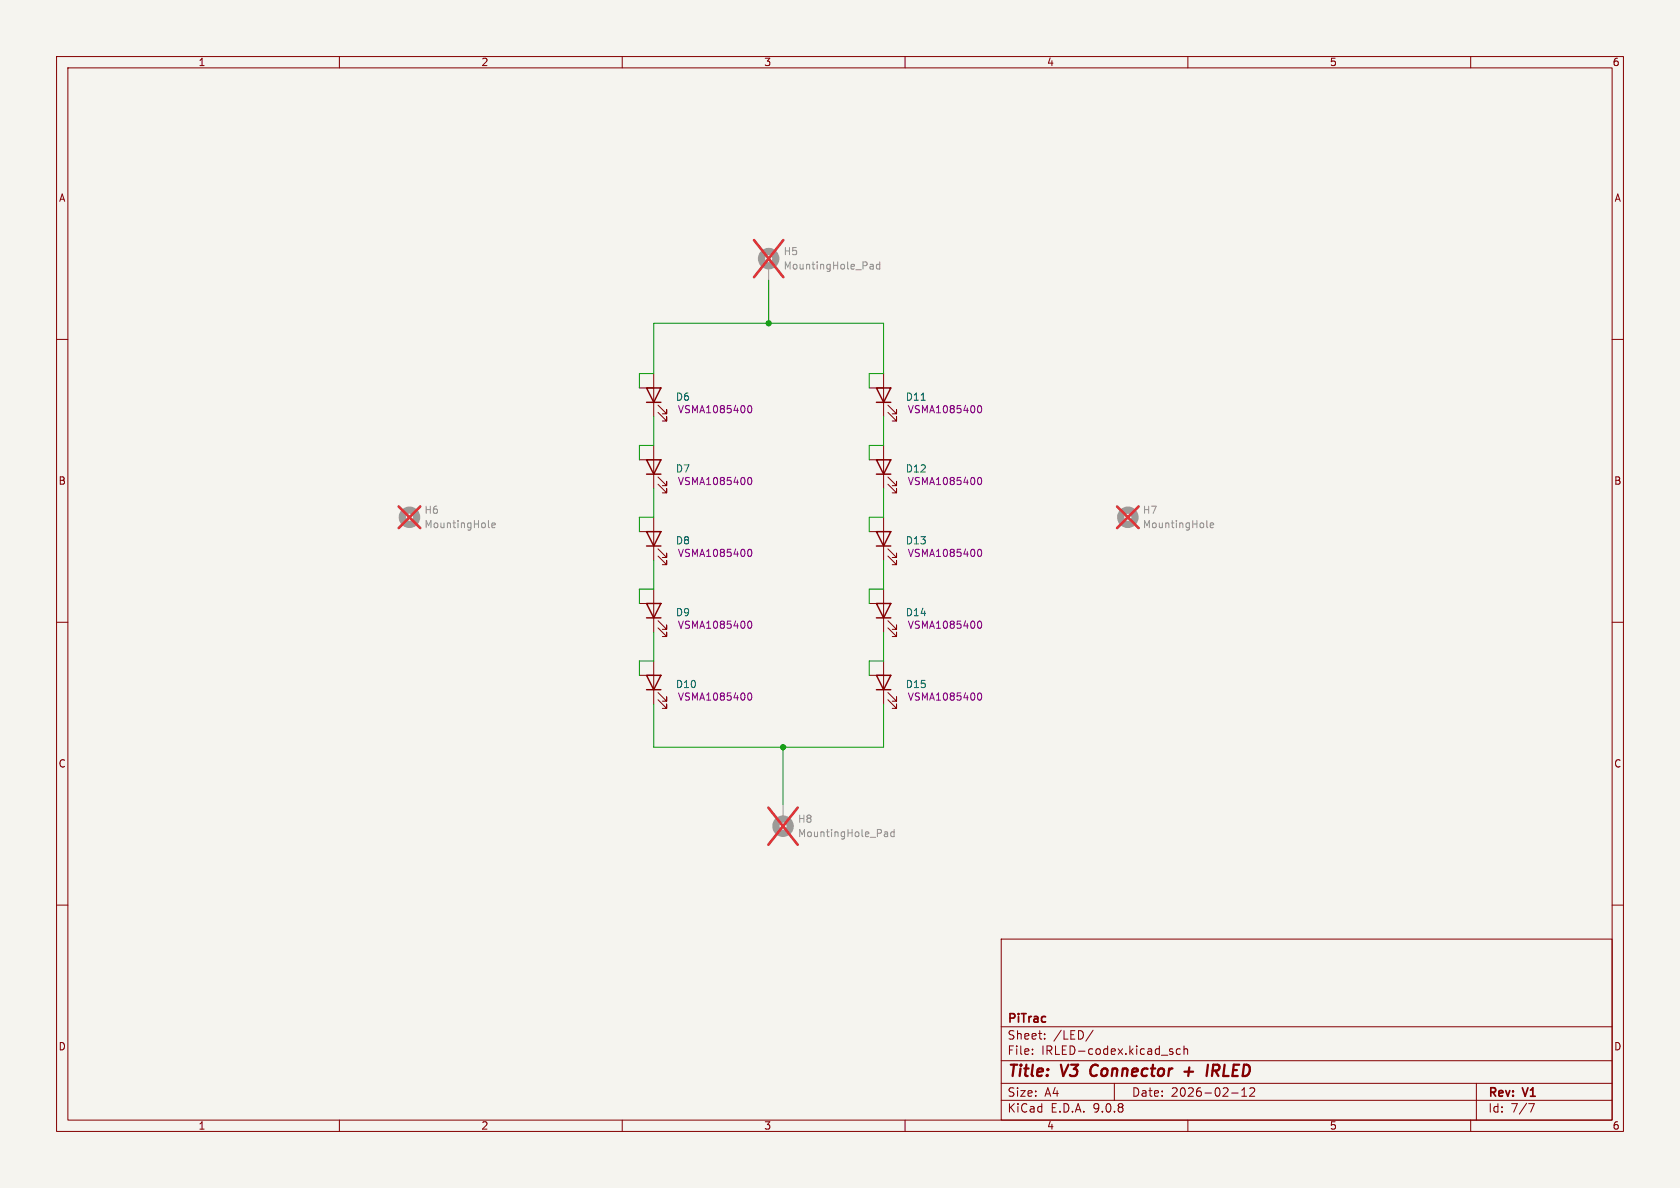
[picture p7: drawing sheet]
(kicad_sch
 (version 20250114)
 (generator "eeschema")
 (generator_version "9.0")
 (paper "A4")
 (title_block
  (title "V3 Connector + IRLED")
  (date "2026-02-12")
  (rev "V1")
  (company "PiTrac"))
 (lib_symbols
  (symbol "Pi Connector Parts-codex:VSMA1085400"
   (pin_numbers (hide yes))
   (pin_names
    (offset 1.016) (hide yes)) (exclude_from_sim no) (in_bom yes) (on_board yes)
   (property "Reference" "D" (at -0.3174 -3.81 90) (effects (font (size 1.27 1.27)) (justify right)))
   (property "Value" "VSMA1085400" (at -2.8574 -3.81 90) (effects (font (size 1.27 1.27)) (justify right)))
   (property "Footprint" "Pi Connector Parts-codex:VSMA1085400-codex" (at 0 0 0) (effects (font (size 1.27 1.27)) (hide yes)))
   (property "Datasheet" "https://www.vishay.com/docs/80294/vsma1085400.pdf" (at 0 0 0) (effects (font (size 1.27 1.27)) (hide yes)))
   (property "Description" "Light emitting diode" (at 0 0 0) (effects (font (size 1.27 1.27)) (hide yes)))
   (property "Sim.Pins" "1=K 2=A" (at 0 0 0) (effects (font (size 1.27 1.27)) (hide yes)))
   (symbol "VSMA1085400_0_1"
    (polyline (pts (xy -3.048 -0.762) (xy -4.572 -2.286) (xy -3.81 -2.286) (xy -4.572 -2.286) (xy -4.572 -1.524)) (stroke (width 0) (type default)) (fill (type none)))
    (polyline (pts (xy -1.778 -0.762) (xy -3.302 -2.286) (xy -2.54 -2.286) (xy -3.302 -2.286) (xy -3.302 -1.524)) (stroke (width 0) (type default)) (fill (type none)))
    (polyline (pts (xy -1.27 0) (xy 1.27 0)) (stroke (width 0) (type default)) (fill (type none)))
    (polyline (pts (xy -1.27 -1.27) (xy -1.27 1.27)) (stroke (width 0.254) (type default)) (fill (type none)))
    (polyline (pts (xy 1.27 -1.27) (xy 1.27 1.27) (xy -1.27 0) (xy 1.27 -1.27)) (stroke (width 0.254) (type default)) (fill (type none))))
   (symbol "VSMA1085400_1_0"
    (pin passive line (at 1.27 2.54 270) (length 2.54) (name "A" (effects (font (size 1.27 1.27)))) (number "3" (effects (font (size 1.27 1.27))))))
   (symbol "VSMA1085400_1_1"
    (pin passive line (at -3.81 0 0) (length 2.54) (name "K" (effects (font (size 1.27 1.27)))) (number "1" (effects (font (size 1.27 1.27)))))
    (pin passive line (at 3.81 0 180) (length 2.54) (name "A" (effects (font (size 1.27 1.27)))) (number "2" (effects (font (size 1.27 1.27))))))
   (embedded_fonts no))
  (symbol "Mechanical:MountingHole"
   (pin_names
    (offset 1.016)) (exclude_from_sim no) (in_bom no) (on_board yes)
   (property "Reference" "H" (at 0 5.08 0) (effects (font (size 1.27 1.27))))
   (property "Value" "MountingHole" (at 0 3.175 0) (effects (font (size 1.27 1.27))))
   (property "Footprint" "" (at 0 0 0) (effects (font (size 1.27 1.27)) (hide yes)))
   (property "Datasheet" "~" (at 0 0 0) (effects (font (size 1.27 1.27)) (hide yes)))
   (property "Description" "Mounting Hole without connection" (at 0 0 0) (effects (font (size 1.27 1.27)) (hide yes)))
   (symbol "MountingHole_0_1"
    (circle (center 0 0) (radius 1.27) (stroke (width 1.27) (type default)) (fill (type none))))
   (embedded_fonts no))
  (symbol "Mechanical:MountingHole_Pad"
   (pin_numbers (hide yes))
   (pin_names
    (offset 1.016) (hide yes)) (exclude_from_sim no) (in_bom no) (on_board yes)
   (property "Reference" "H" (at 0 6.35 0) (effects (font (size 1.27 1.27))))
   (property "Value" "MountingHole_Pad" (at 0 4.445 0) (effects (font (size 1.27 1.27))))
   (property "Footprint" "" (at 0 0 0) (effects (font (size 1.27 1.27)) (hide yes)))
   (property "Datasheet" "~" (at 0 0 0) (effects (font (size 1.27 1.27)) (hide yes)))
   (property "Description" "Mounting Hole with connection" (at 0 0 0) (effects (font (size 1.27 1.27)) (hide yes)))
   (symbol "MountingHole_Pad_0_1"
    (circle (center 0 1.27) (radius 1.27) (stroke (width 1.27) (type default)) (fill (type none))))
   (symbol "MountingHole_Pad_1_1"
    (pin input line (at 0 -2.54 90) (length 2.54) (name "1" (effects (font (size 1.27 1.27)))) (number "1" (effects (font (size 1.27 1.27))))))
   (embedded_fonts no)))
 (junction
  (at 135.89 57.15)
  (diameter 0)
  (color 0 0 0 0))
 (junction
  (at 138.43 132.08)
  (diameter 0)
  (color 0 0 0 0))
 (wire
  (pts (xy 156.21 86.36) (xy 156.21 91.44))
  (stroke (width 0) (type default)))
 (wire
  (pts (xy 115.57 111.76) (xy 115.57 116.84))
  (stroke (width 0) (type default)))
 (wire
  (pts (xy 115.57 86.36) (xy 115.57 91.44))
  (stroke (width 0) (type default)))
 (wire
  (pts (xy 156.21 99.06) (xy 156.21 104.14))
  (stroke (width 0) (type default)))
 (wire
  (pts (xy 138.43 132.08) (xy 138.43 142.24))
  (stroke (width 0) (type default)))
 (wire
  (pts (xy 135.89 57.15) (xy 156.21 57.15))
  (stroke (width 0) (type default)))
 (wire
  (pts (xy 115.57 132.08) (xy 138.43 132.08))
  (stroke (width 0) (type default)))
 (wire
  (pts (xy 156.21 111.76) (xy 156.21 116.84))
  (stroke (width 0) (type default)))
 (wire
  (pts (xy 156.21 73.66) (xy 156.21 78.74))
  (stroke (width 0) (type default)))
 (wire
  (pts (xy 156.21 57.15) (xy 156.21 66.04))
  (stroke (width 0) (type default)))
 (wire
  (pts (xy 135.89 49.53) (xy 135.89 57.15))
  (stroke (width 0) (type default)))
 (wire
  (pts (xy 156.21 132.08) (xy 156.21 124.46))
  (stroke (width 0) (type default)))
 (wire
  (pts (xy 115.57 99.06) (xy 115.57 104.14))
  (stroke (width 0) (type default)))
 (wire
  (pts (xy 115.57 57.15) (xy 135.89 57.15))
  (stroke (width 0) (type default)))
 (wire
  (pts (xy 115.57 124.46) (xy 115.57 132.08))
  (stroke (width 0) (type default)))
 (wire
  (pts (xy 115.57 57.15) (xy 115.57 66.04))
  (stroke (width 0) (type default)))
 (wire
  (pts (xy 138.43 132.08) (xy 156.21 132.08))
  (stroke (width 0) (type default)))
 (wire
  (pts (xy 115.57 73.66) (xy 115.57 78.74))
  (stroke (width 0) (type default)))
 (symbol
  (lib_id "Pi Connector Parts-codex:VSMA1085400")
  (at 115.57 120.65 90)
  (unit 1)
  (exclude_from_sim no)
  (in_bom yes)
  (on_board yes)
  (dnp no)
  (property "Reference" "D10" (at 119.38 120.9674 90) (effects (font (size 1.27 1.27)) (justify right)))
  (property "Value" "VSMA1085400" (at 119.38 123.5074 90) (effects (font (size 1.27 1.27)) (justify right) (hide yes)))
  (property "Footprint" "Pi Connector Parts-codex:VSMA1085400-codex" (at 115.57 120.65 0) (effects (font (size 1.27 1.27)) (hide yes)))
  (property "Datasheet" "https://www.vishay.com/docs/80294/vsma1085400.pdf" (at 115.57 120.65 0) (effects (font (size 1.27 1.27)) (hide yes)))
  (property "Description" "Light emitting diode" (at 115.57 120.65 0) (effects (font (size 1.27 1.27)) (hide yes)))
  (property "Sim.Pins" "1=K 2=A" (at 115.57 120.65 0) (effects (font (size 1.27 1.27)) (hide yes)))
  (property "Part Number" "VSMA1085400" (at 126.492 123.19 90) (effects (font (size 1.27 1.27))))
  (property "Manufacturer" "Vishay Semiconductor Opto Division" (at 115.57 120.65 90) (effects (font (size 1.27 1.27)) (hide yes)))
  (pin "1")
  (pin "2")
  (pin "3"))
 (symbol
  (lib_id "Pi Connector Parts-codex:VSMA1085400")
  (at 156.21 69.85 90)
  (unit 1)
  (exclude_from_sim no)
  (in_bom yes)
  (on_board yes)
  (dnp no)
  (property "Reference" "D11" (at 160.02 70.1674 90) (effects (font (size 1.27 1.27)) (justify right)))
  (property "Value" "VSMA1085400" (at 160.02 72.7074 90) (effects (font (size 1.27 1.27)) (justify right) (hide yes)))
  (property "Footprint" "Pi Connector Parts-codex:VSMA1085400-codex" (at 156.21 69.85 0) (effects (font (size 1.27 1.27)) (hide yes)))
  (property "Datasheet" "https://www.vishay.com/docs/80294/vsma1085400.pdf" (at 156.21 69.85 0) (effects (font (size 1.27 1.27)) (hide yes)))
  (property "Description" "Light emitting diode" (at 156.21 69.85 0) (effects (font (size 1.27 1.27)) (hide yes)))
  (property "Sim.Pins" "1=K 2=A" (at 156.21 69.85 0) (effects (font (size 1.27 1.27)) (hide yes)))
  (property "Part Number" "VSMA1085400" (at 167.132 72.39 90) (effects (font (size 1.27 1.27))))
  (property "Manufacturer" "Vishay Semiconductor Opto Division" (at 156.21 69.85 90) (effects (font (size 1.27 1.27)) (hide yes)))
  (pin "1")
  (pin "2")
  (pin "3"))
 (symbol
  (lib_id "Mechanical:MountingHole")
  (at 72.39 91.44 0)
  (unit 1)
  (exclude_from_sim no)
  (in_bom no)
  (on_board yes)
  (dnp yes)
  (fields_autoplaced yes)
  (property "Reference" "H6" (at 74.93 90.1699 0) (effects (font (size 1.27 1.27)) (justify left)))
  (property "Value" "MountingHole" (at 74.93 92.7099 0) (effects (font (size 1.27 1.27)) (justify left)))
  (property "Footprint" "MountingHole:MountingHole_3.2mm_M3" (at 72.39 91.44 0) (effects (font (size 1.27 1.27)) (hide yes)))
  (property "Datasheet" "~" (at 72.39 91.44 0) (effects (font (size 1.27 1.27)) (hide yes)))
  (property "Description" "Mounting Hole without connection" (at 72.39 91.44 0) (effects (font (size 1.27 1.27)) (hide yes)))
  (property "Manufacutrer" "" (at 72.39 91.44 0) (effects (font (size 1.27 1.27)) (hide yes))))
 (symbol
  (lib_id "Mechanical:MountingHole")
  (at 199.39 91.44 0)
  (unit 1)
  (exclude_from_sim no)
  (in_bom no)
  (on_board yes)
  (dnp yes)
  (fields_autoplaced yes)
  (property "Reference" "H7" (at 201.93 90.1699 0) (effects (font (size 1.27 1.27)) (justify left)))
  (property "Value" "MountingHole" (at 201.93 92.7099 0) (effects (font (size 1.27 1.27)) (justify left)))
  (property "Footprint" "MountingHole:MountingHole_3.2mm_M3" (at 199.39 91.44 0) (effects (font (size 1.27 1.27)) (hide yes)))
  (property "Datasheet" "~" (at 199.39 91.44 0) (effects (font (size 1.27 1.27)) (hide yes)))
  (property "Description" "Mounting Hole without connection" (at 199.39 91.44 0) (effects (font (size 1.27 1.27)) (hide yes)))
  (property "Manufacutrer" "" (at 199.39 91.44 0) (effects (font (size 1.27 1.27)) (hide yes))))
 (symbol
  (lib_id "Pi Connector Parts-codex:VSMA1085400")
  (at 156.21 120.65 90)
  (unit 1)
  (exclude_from_sim no)
  (in_bom yes)
  (on_board yes)
  (dnp no)
  (property "Reference" "D15" (at 160.02 120.9674 90) (effects (font (size 1.27 1.27)) (justify right)))
  (property "Value" "VSMA1085400" (at 160.02 123.5074 90) (effects (font (size 1.27 1.27)) (justify right) (hide yes)))
  (property "Footprint" "Pi Connector Parts-codex:VSMA1085400-codex" (at 156.21 120.65 0) (effects (font (size 1.27 1.27)) (hide yes)))
  (property "Datasheet" "https://www.vishay.com/docs/80294/vsma1085400.pdf" (at 156.21 120.65 0) (effects (font (size 1.27 1.27)) (hide yes)))
  (property "Description" "Light emitting diode" (at 156.21 120.65 0) (effects (font (size 1.27 1.27)) (hide yes)))
  (property "Sim.Pins" "1=K 2=A" (at 156.21 120.65 0) (effects (font (size 1.27 1.27)) (hide yes)))
  (property "Part Number" "VSMA1085400" (at 167.132 123.19 90) (effects (font (size 1.27 1.27))))
  (property "Manufacturer" "Vishay Semiconductor Opto Division" (at 156.21 120.65 90) (effects (font (size 1.27 1.27)) (hide yes)))
  (pin "1")
  (pin "2")
  (pin "3"))
 (symbol
  (lib_id "Pi Connector Parts-codex:VSMA1085400")
  (at 115.57 69.85 90)
  (unit 1)
  (exclude_from_sim no)
  (in_bom yes)
  (on_board yes)
  (dnp no)
  (property "Reference" "D6" (at 119.38 70.1674 90) (effects (font (size 1.27 1.27)) (justify right)))
  (property "Value" "VSMA1085400" (at 119.38 72.7074 90) (effects (font (size 1.27 1.27)) (justify right) (hide yes)))
  (property "Footprint" "Pi Connector Parts-codex:VSMA1085400-codex" (at 115.57 69.85 0) (effects (font (size 1.27 1.27)) (hide yes)))
  (property "Datasheet" "https://www.vishay.com/docs/80294/vsma1085400.pdf" (at 115.57 69.85 0) (effects (font (size 1.27 1.27)) (hide yes)))
  (property "Description" "Light emitting diode" (at 115.57 69.85 0) (effects (font (size 1.27 1.27)) (hide yes)))
  (property "Sim.Pins" "1=K 2=A" (at 115.57 69.85 0) (effects (font (size 1.27 1.27)) (hide yes)))
  (property "Part Number" "VSMA1085400" (at 126.492 72.39 90) (effects (font (size 1.27 1.27))))
  (property "Manufacturer" "Vishay Semiconductor Opto Division" (at 115.57 69.85 90) (effects (font (size 1.27 1.27)) (hide yes)))
  (pin "1")
  (pin "2")
  (pin "3"))
 (symbol
  (lib_id "Mechanical:MountingHole_Pad")
  (at 135.89 46.99 0)
  (unit 1)
  (exclude_from_sim no)
  (in_bom no)
  (on_board yes)
  (dnp yes)
  (fields_autoplaced yes)
  (property "Reference" "H5" (at 138.43 44.4499 0) (effects (font (size 1.27 1.27)) (justify left)))
  (property "Value" "MountingHole_Pad" (at 138.43 46.9899 0) (effects (font (size 1.27 1.27)) (justify left)))
  (property "Footprint" "MountingHole:MountingHole_2.2mm_M2_Pad" (at 135.89 46.99 0) (effects (font (size 1.27 1.27)) (hide yes)))
  (property "Datasheet" "~" (at 135.89 46.99 0) (effects (font (size 1.27 1.27)) (hide yes)))
  (property "Description" "Mounting Hole with connection" (at 135.89 46.99 0) (effects (font (size 1.27 1.27)) (hide yes)))
  (property "Manufacutrer" "" (at 135.89 46.99 0) (effects (font (size 1.27 1.27)) (hide yes)))
  (pin "1"))
 (symbol
  (lib_id "Pi Connector Parts-codex:VSMA1085400")
  (at 156.21 107.95 90)
  (unit 1)
  (exclude_from_sim no)
  (in_bom yes)
  (on_board yes)
  (dnp no)
  (property "Reference" "D14" (at 160.02 108.2674 90) (effects (font (size 1.27 1.27)) (justify right)))
  (property "Value" "VSMA1085400" (at 160.02 110.8074 90) (effects (font (size 1.27 1.27)) (justify right) (hide yes)))
  (property "Footprint" "Pi Connector Parts-codex:VSMA1085400-codex" (at 156.21 107.95 0) (effects (font (size 1.27 1.27)) (hide yes)))
  (property "Datasheet" "https://www.vishay.com/docs/80294/vsma1085400.pdf" (at 156.21 107.95 0) (effects (font (size 1.27 1.27)) (hide yes)))
  (property "Description" "Light emitting diode" (at 156.21 107.95 0) (effects (font (size 1.27 1.27)) (hide yes)))
  (property "Sim.Pins" "1=K 2=A" (at 156.21 107.95 0) (effects (font (size 1.27 1.27)) (hide yes)))
  (property "Part Number" "VSMA1085400" (at 167.132 110.49 90) (effects (font (size 1.27 1.27))))
  (property "Manufacturer" "Vishay Semiconductor Opto Division" (at 156.21 107.95 90) (effects (font (size 1.27 1.27)) (hide yes)))
  (pin "1")
  (pin "2")
  (pin "3"))
 (symbol
  (lib_id "Pi Connector Parts-codex:VSMA1085400")
  (at 115.57 107.95 90)
  (unit 1)
  (exclude_from_sim no)
  (in_bom yes)
  (on_board yes)
  (dnp no)
  (property "Reference" "D9" (at 119.38 108.2674 90) (effects (font (size 1.27 1.27)) (justify right)))
  (property "Value" "VSMA1085400" (at 119.38 110.8074 90) (effects (font (size 1.27 1.27)) (justify right) (hide yes)))
  (property "Footprint" "Pi Connector Parts-codex:VSMA1085400-codex" (at 115.57 107.95 0) (effects (font (size 1.27 1.27)) (hide yes)))
  (property "Datasheet" "https://www.vishay.com/docs/80294/vsma1085400.pdf" (at 115.57 107.95 0) (effects (font (size 1.27 1.27)) (hide yes)))
  (property "Description" "Light emitting diode" (at 115.57 107.95 0) (effects (font (size 1.27 1.27)) (hide yes)))
  (property "Sim.Pins" "1=K 2=A" (at 115.57 107.95 0) (effects (font (size 1.27 1.27)) (hide yes)))
  (property "Part Number" "VSMA1085400" (at 126.492 110.49 90) (effects (font (size 1.27 1.27))))
  (property "Manufacturer" "Vishay Semiconductor Opto Division" (at 115.57 107.95 90) (effects (font (size 1.27 1.27)) (hide yes)))
  (pin "1")
  (pin "2")
  (pin "3"))
 (symbol
  (lib_id "Pi Connector Parts-codex:VSMA1085400")
  (at 156.21 95.25 90)
  (unit 1)
  (exclude_from_sim no)
  (in_bom yes)
  (on_board yes)
  (dnp no)
  (property "Reference" "D13" (at 160.02 95.5674 90) (effects (font (size 1.27 1.27)) (justify right)))
  (property "Value" "VSMA1085400" (at 160.02 98.1074 90) (effects (font (size 1.27 1.27)) (justify right) (hide yes)))
  (property "Footprint" "Pi Connector Parts-codex:VSMA1085400-codex" (at 156.21 95.25 0) (effects (font (size 1.27 1.27)) (hide yes)))
  (property "Datasheet" "https://www.vishay.com/docs/80294/vsma1085400.pdf" (at 156.21 95.25 0) (effects (font (size 1.27 1.27)) (hide yes)))
  (property "Description" "Light emitting diode" (at 156.21 95.25 0) (effects (font (size 1.27 1.27)) (hide yes)))
  (property "Sim.Pins" "1=K 2=A" (at 156.21 95.25 0) (effects (font (size 1.27 1.27)) (hide yes)))
  (property "Part Number" "VSMA1085400" (at 167.132 97.79 90) (effects (font (size 1.27 1.27))))
  (property "Manufacturer" "Vishay Semiconductor Opto Division" (at 156.21 95.25 90) (effects (font (size 1.27 1.27)) (hide yes)))
  (pin "1")
  (pin "2")
  (pin "3"))
 (symbol
  (lib_id "Pi Connector Parts-codex:VSMA1085400")
  (at 115.57 95.25 90)
  (unit 1)
  (exclude_from_sim no)
  (in_bom yes)
  (on_board yes)
  (dnp no)
  (property "Reference" "D8" (at 119.38 95.5674 90) (effects (font (size 1.27 1.27)) (justify right)))
  (property "Value" "VSMA1085400" (at 119.38 98.1074 90) (effects (font (size 1.27 1.27)) (justify right) (hide yes)))
  (property "Footprint" "Pi Connector Parts-codex:VSMA1085400-codex" (at 115.57 95.25 0) (effects (font (size 1.27 1.27)) (hide yes)))
  (property "Datasheet" "https://www.vishay.com/docs/80294/vsma1085400.pdf" (at 115.57 95.25 0) (effects (font (size 1.27 1.27)) (hide yes)))
  (property "Description" "Light emitting diode" (at 115.57 95.25 0) (effects (font (size 1.27 1.27)) (hide yes)))
  (property "Sim.Pins" "1=K 2=A" (at 115.57 95.25 0) (effects (font (size 1.27 1.27)) (hide yes)))
  (property "Part Number" "VSMA1085400" (at 126.492 97.79 90) (effects (font (size 1.27 1.27))))
  (property "Manufacturer" "Vishay Semiconductor Opto Division" (at 115.57 95.25 90) (effects (font (size 1.27 1.27)) (hide yes)))
  (pin "1")
  (pin "2")
  (pin "3"))
 (symbol
  (lib_id "Mechanical:MountingHole_Pad")
  (at 138.43 144.78 180)
  (unit 1)
  (exclude_from_sim no)
  (in_bom no)
  (on_board yes)
  (dnp yes)
  (fields_autoplaced yes)
  (property "Reference" "H8" (at 140.97 144.7799 0) (effects (font (size 1.27 1.27)) (justify right)))
  (property "Value" "MountingHole_Pad" (at 140.97 147.3199 0) (effects (font (size 1.27 1.27)) (justify right)))
  (property "Footprint" "MountingHole:MountingHole_2.2mm_M2_Pad" (at 138.43 144.78 0) (effects (font (size 1.27 1.27)) (hide yes)))
  (property "Datasheet" "~" (at 138.43 144.78 0) (effects (font (size 1.27 1.27)) (hide yes)))
  (property "Description" "Mounting Hole with connection" (at 138.43 144.78 0) (effects (font (size 1.27 1.27)) (hide yes)))
  (property "Manufacutrer" "" (at 138.43 144.78 0) (effects (font (size 1.27 1.27)) (hide yes)))
  (pin "1"))
 (symbol
  (lib_id "Pi Connector Parts-codex:VSMA1085400")
  (at 115.57 82.55 90)
  (unit 1)
  (exclude_from_sim no)
  (in_bom yes)
  (on_board yes)
  (dnp no)
  (property "Reference" "D7" (at 119.38 82.8674 90) (effects (font (size 1.27 1.27)) (justify right)))
  (property "Value" "VSMA1085400" (at 119.38 85.4074 90) (effects (font (size 1.27 1.27)) (justify right) (hide yes)))
  (property "Footprint" "Pi Connector Parts-codex:VSMA1085400-codex" (at 115.57 82.55 0) (effects (font (size 1.27 1.27)) (hide yes)))
  (property "Datasheet" "https://www.vishay.com/docs/80294/vsma1085400.pdf" (at 115.57 82.55 0) (effects (font (size 1.27 1.27)) (hide yes)))
  (property "Description" "Light emitting diode" (at 115.57 82.55 0) (effects (font (size 1.27 1.27)) (hide yes)))
  (property "Sim.Pins" "1=K 2=A" (at 115.57 82.55 0) (effects (font (size 1.27 1.27)) (hide yes)))
  (property "Part Number" "VSMA1085400" (at 126.492 85.09 90) (effects (font (size 1.27 1.27))))
  (property "Manufacturer" "Vishay Semiconductor Opto Division" (at 115.57 82.55 90) (effects (font (size 1.27 1.27)) (hide yes)))
  (pin "1")
  (pin "2")
  (pin "3"))
 (symbol
  (lib_id "Pi Connector Parts-codex:VSMA1085400")
  (at 156.21 82.55 90)
  (unit 1)
  (exclude_from_sim no)
  (in_bom yes)
  (on_board yes)
  (dnp no)
  (property "Reference" "D12" (at 160.02 82.8674 90) (effects (font (size 1.27 1.27)) (justify right)))
  (property "Value" "VSMA1085400" (at 160.02 85.4074 90) (effects (font (size 1.27 1.27)) (justify right) (hide yes)))
  (property "Footprint" "Pi Connector Parts-codex:VSMA1085400-codex" (at 156.21 82.55 0) (effects (font (size 1.27 1.27)) (hide yes)))
  (property "Datasheet" "https://www.vishay.com/docs/80294/vsma1085400.pdf" (at 156.21 82.55 0) (effects (font (size 1.27 1.27)) (hide yes)))
  (property "Description" "Light emitting diode" (at 156.21 82.55 0) (effects (font (size 1.27 1.27)) (hide yes)))
  (property "Sim.Pins" "1=K 2=A" (at 156.21 82.55 0) (effects (font (size 1.27 1.27)) (hide yes)))
  (property "Part Number" "VSMA1085400" (at 167.132 85.09 90) (effects (font (size 1.27 1.27))))
  (property "Manufacturer" "Vishay Semiconductor Opto Division" (at 156.21 82.55 90) (effects (font (size 1.27 1.27)) (hide yes)))
  (pin "1")
  (pin "2")
  (pin "3"))
 (wire (pts (xy 113.03 119.38) (xy 113.03 116.84)) (stroke (width 0) (type default)))
 (wire (pts (xy 113.03 116.84) (xy 115.57 116.84)) (stroke (width 0) (type default)))
 (wire (pts (xy 153.67 68.58) (xy 153.67 66.04)) (stroke (width 0) (type default)))
 (wire (pts (xy 153.67 66.04) (xy 156.21 66.04)) (stroke (width 0) (type default)))
 (wire (pts (xy 153.67 119.38) (xy 153.67 116.84)) (stroke (width 0) (type default)))
 (wire (pts (xy 153.67 116.84) (xy 156.21 116.84)) (stroke (width 0) (type default)))
 (wire (pts (xy 113.03 68.58) (xy 113.03 66.04)) (stroke (width 0) (type default)))
 (wire (pts (xy 113.03 66.04) (xy 115.57 66.04)) (stroke (width 0) (type default)))
 (wire (pts (xy 153.67 106.68) (xy 153.67 104.14)) (stroke (width 0) (type default)))
 (wire (pts (xy 153.67 104.14) (xy 156.21 104.14)) (stroke (width 0) (type default)))
 (wire (pts (xy 113.03 106.68) (xy 113.03 104.14)) (stroke (width 0) (type default)))
 (wire (pts (xy 113.03 104.14) (xy 115.57 104.14)) (stroke (width 0) (type default)))
 (wire (pts (xy 153.67 93.98) (xy 153.67 91.44)) (stroke (width 0) (type default)))
 (wire (pts (xy 153.67 91.44) (xy 156.21 91.44)) (stroke (width 0) (type default)))
 (wire (pts (xy 113.03 93.98) (xy 113.03 91.44)) (stroke (width 0) (type default)))
 (wire (pts (xy 113.03 91.44) (xy 115.57 91.44)) (stroke (width 0) (type default)))
 (wire (pts (xy 113.03 81.28) (xy 113.03 78.74)) (stroke (width 0) (type default)))
 (wire (pts (xy 113.03 78.74) (xy 115.57 78.74)) (stroke (width 0) (type default)))
 (wire (pts (xy 153.67 81.28) (xy 153.67 78.74)) (stroke (width 0) (type default)))
 (wire (pts (xy 153.67 78.74) (xy 156.21 78.74)) (stroke (width 0) (type default))))
